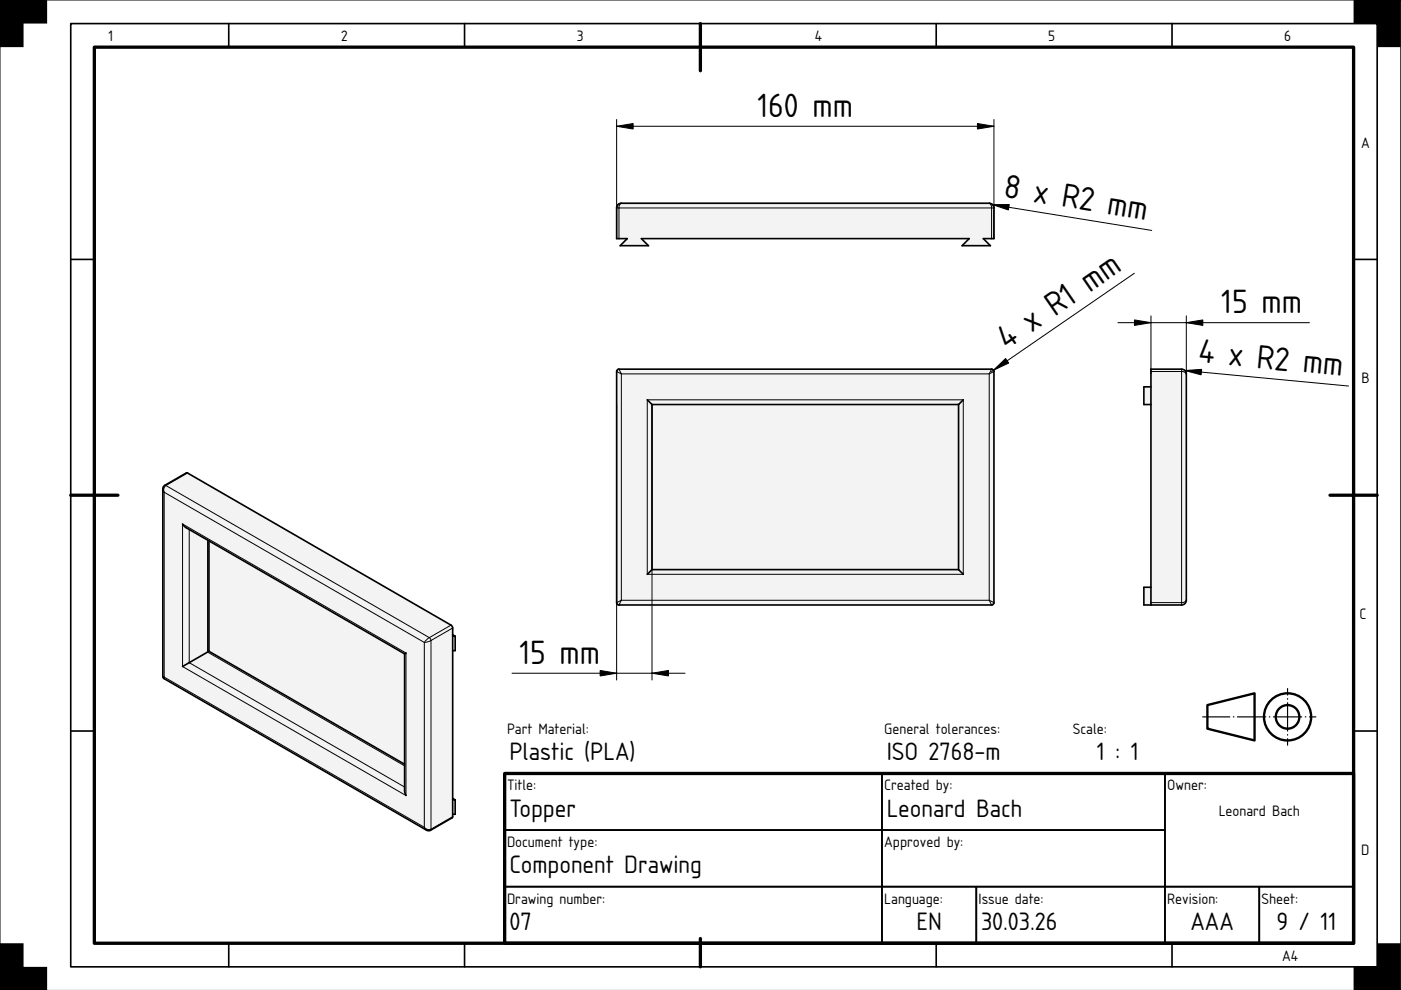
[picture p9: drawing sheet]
<svg xmlns="http://www.w3.org/2000/svg" width="297mm" height="210mm" viewBox="0 0 297 210" stroke-linecap="round" stroke-linejoin="round" font-family="sans-serif">
<path d="M0 0h297v210h-297z" fill="#fff" stroke="#000" stroke-width=".21"/>
<path d="M20 10h267v190h-267zM148.5 5v10M15 105h10M282 105h10M107 164h180v36h-180zM148.5 199v6" fill="none" stroke="#000" stroke-width=".7"/>
<g fill="none" stroke="#000" stroke-width=".35">
<path d="M15 5h277v200h-277zM48.5 5v5M98.5 5v5M198.5 5v5M248.5 5v5M15 55h5M287 55h5M15 155h5M287 155h5M107 164h80v12h-80zM107 176h80v12h-80zM187 176h60v12h-60z"/>
<path d="M187 164h60v12h-60zM247 164h40v24h-40zM48.5 200v5M98.5 200v5M107 188h80v12h-80zM187 188h20v12h-20zM198.5 200v5M207 188h40v12h-40zM247 188h20v12h-20zM248.5 200v5M267 188h20v12h-20z"/>
</g>
<path d="M0 0h10v5h-5v5h-5zM287 0h10v10h-5v-5h-5zM0 200h5v5h5v5h-10zM292 200h5v10h-10v-5h5z" fill="#000"/>
<g fill="none" stroke="#000" stroke-width=".5">
<path d="M256 149.5l10-2.5v10l-10-2.5z"/>
<circle cx="273" cy="152" r="5"/>
<circle cx="273" cy="152" r="2.5"/>
</g>
<path d="M255 152h24" fill="none" stroke="#000" stroke-width=".25" stroke-dasharray="6 .7 .1 .7" stroke-dashoffset=".2"/>
<path d="M273 158v-12" fill="none" stroke="#000" stroke-width=".25" stroke-dasharray="6 .7 .1 .7" stroke-dashoffset="4.6"/>
<g fill="#f1f3f5">
<path d="M130.8 78.5l.4-.2h79.3l.2 .5v49.2l-.5 .3-79.2-.1-.3-.4z" fill-rule="evenodd"/>
<path d="M131.7 79.3h78v48h-78z" fill-rule="evenodd"/>
<path d="M137.2 84.8h67v37h-67z" fill-rule="evenodd"/>
<path d="M138.2 85.8h65v35h-65z" fill-rule="evenodd"/>
<path d="M131.2 78.3h79l-.5 1h-78z" fill-rule="evenodd"/>
<path d="M131.7 127.3h78l.5 1h-79z" fill-rule="evenodd"/>
<path d="M137.2 84.8h67l-1 1h-65z" fill-rule="evenodd"/>
<path d="M138.2 120.8h65l1 1h-67z" fill-rule="evenodd"/>
<path d="M209.7 79.3l1-.5v49l-1-.5z" fill-rule="evenodd"/>
<path d="M130.7 78.8l1 .5v48l-1 .5z" fill-rule="evenodd"/>
<path d="M137.2 84.8l1 1v35l-1 1z" fill-rule="evenodd"/>
<path d="M204.2 84.8v37l-1-1v-35z" fill-rule="evenodd"/>
<path d="M130.7 127.8l1-.5-.5 1-.2-.1z" fill-rule="evenodd"/>
<path d="M130.8 78.5l.4-.2 .5 1-1-.5z" fill-rule="evenodd"/>
<path d="M210.2 78.3h.3l.2 .5-1 .5z" fill-rule="evenodd"/>
<path d="M209.7 127.3l1 .5-.2 .4-.3 .1z" fill-rule="evenodd"/>
</g>
<path d="M130.8 78.5l.4-.2h79.3l.2 .5v49.2l-.5 .3-79.2-.1-.3-.4zM137.2 84.8l1 1M138.2 85.8h65M138.2 85.8v35M203.2 85.8v35M204.2 84.8l-1 1M138.2 120.8l-1 1M138.2 120.8h65M203.2 120.8l1 1" fill="none" stroke="#000" stroke-width=".35"/>
<g fill="none" stroke="#000" stroke-width=".21">
<path d="M240.5 57.9l-30.3 20.9M130.8 78.5l.4-.2 .5 1-1-.5zM131.7 79.3v48M131.7 79.3h78M209.7 79.3v48M210.2 78.3l.5 .2v.3l-1 .5zM130.7 85.8v58.4M137.2 84.8h67v37h-67zM138.2 85.8v58.4M130.7 127.8l1-.5-.5 1-.4-.3zM131.7 127.3h78M209.7 127.3l1 .5v.2l-.5 .3z"/>
<path d="M108.6 142.7h36.6"/>
</g>
<path d="M210.6 78.5l2.6-2.5 .7 1zM127.2 142.2l3.5 .5-3.5 .6zM138.2 142.7l3.5-.5v1.1z" fill="#000" stroke="#000" stroke-width=".21"/>
<g fill="#f1f3f5">
<path d="M131 43.4l.7-.3h78a1 1 0 0 1 1 1v6.5h-2.2l1.5 1.5h-6l1.5-1.5h-69.5l1.5 1.5h-6l1.5-1.5h-2.3v-6.5z" fill-rule="evenodd"/>
<path d="M131.2 44.1h79v6.5h-1.7l1.5 1.5h-6l1.5-1.5h-69.5l1.5 1.5h-6l1.5-1.5h-1.8z" fill-rule="evenodd"/>
<path d="M131.5 43.3l.2-.2h78a1.02 1.02 0 0 1 .5 1h-79z" fill-rule="evenodd"/>
<path d="M130.7 44.1h.5v6.5h-.5z" fill-rule="evenodd"/>
<path d="M210.2 44.1h.5v6.5h-.5z" fill-rule="evenodd"/>
<path d="M209.7 43.1a1 1 0 0 1 1 1h-.5a1.02 1.02 0 0 0-.5-1z" fill-rule="evenodd"/>
<path d="M131 43.4l.7-.3a1.02 1.02 0 0 0-.5 1h-.5z" fill-rule="evenodd"/>
</g>
<path d="M131 43.4l.7-.3h78a1 1 0 0 1 1 1v6.5h-2.2l1.5 1.5h-6l1.5-1.5h-69.5l1.5 1.5h-6l1.5-1.5h-2.3v-6.5z" fill="none" stroke="#000" stroke-width=".35"/>
<path d="M130.7 26.8h80M130.7 25.3v25.3M210.7 25.3v25.3M131.2 50.6v-6.5a1.02 1.02 0 0 1 .5-1 1 1 0 0 0-1 1h80a1 1 0 0 0-1-1 1.02 1.02 0 0 1 .5 1v6.5M210.4 43.4l33.8 5.5" fill="none" stroke="#000" stroke-width=".21"/>
<path d="M130.7 26.8l3.5-.6v1.2zM207.2 26.2l3.5 .6-3.5 .6zM210.4 43.4h3.6l-.2 1.1z" fill="#000" stroke="#000" stroke-width=".21"/>
<g fill="#f1f3f5">
<path d="M34.8 103l4.7-2.7h.3l56 32.4 .2 .5v1.4l.5 .3v3h-.5v31.4l.5 .3v3h-.5l-.1 .8-4.7 2.7-.8-.1-55.8-32.2-.1-.4v-39.7z" fill-rule="evenodd"/>
<path d="M34.8 104.4l55.2 31.8v39.2l-55.2-31.8z" fill-rule="evenodd"/>
<path d="M38.7 111.1l47.4 27.4v30.2l-47.4-27.4z" fill-rule="evenodd"/>
<path d="M44.3 114.7l41.5 23.9v23.4l-41.5-23.9z" fill-rule="evenodd"/>
<path d="M35.2 102.9l4.6-2.6 55.8 32.2-4.6 2.7z" fill-rule="evenodd"/>
<path d="M40.1 140.5l3.9-2.2 41.8 24.1v4.5z" fill-rule="evenodd"/>
<path d="M91.4 135.8l4.6-2.6v40l-4.6 2.6z" fill-rule="evenodd"/>
<path d="M40.1 112.3l3.9 2.2v23.8l-3.9 2.2z" fill-rule="evenodd"/>
<path d="M35.2 102.9l55.8 32.3-1 1-55.2-31.8a1.19 1.19 0 0 1 .4-1.5z" fill-rule="evenodd"/>
<path d="M38.7 141.3l1.4-.8 45.7 26.4v1l.3 .8z" fill-rule="evenodd"/>
<path d="M90 136.2l1.4-.4v40a1.19 1.19 0 0 1-1.4-.4z" fill-rule="evenodd"/>
<path d="M38.7 111.1l.5 .6 .9 .6v28.2l-1.4 .8z" fill-rule="evenodd"/>
<path d="M34.8 143.6l55.2 31.8 .4 .6-55.6-32.1z" fill-rule="evenodd"/>
<path d="M38.7 111.1l47.4 27.4-.3 .1-46.4-26.7z" fill-rule="evenodd"/>
<path d="M44 138.3l.3-.2 41.5 23.9v.4z" fill-rule="evenodd"/>
<path d="M34.5 103.7l.3 .7v39.2l-.3-.2z" fill-rule="evenodd"/>
<path d="M85.8 138.6l.3-.1v30.2l-.3-1z" fill-rule="evenodd"/>
</g>
<path d="M44.2 114.5v23.8" fill="none" stroke="#f1f3f5" stroke-width=".29"/>
<g fill="#f1f3f5">
<path d="M96 134.6l.5 .3h-.5z"/>
<path d="M96 169.3l.5 .3h-.5z"/>
<path d="M91 135.2l4.6-2.7 .3 .4 .1 .3-4.6 2.6z" fill-rule="evenodd"/>
<path d="M96 134.9h.5v3h-.5z" fill-rule="evenodd"/>
<path d="M96 169.6h.5v3h-.5z" fill-rule="evenodd"/>
<path d="M34.9 102.9l4.6-2.6h.3l-4.6 2.6z" fill-rule="evenodd"/>
<path d="M91.4 175.8l4.6-2.6-.1 .2-4.6 2.6z" fill-rule="evenodd"/>
<path d="M90.4 135.6l.6-.4 .4 .6-1.4 .4z" fill-rule="evenodd"/>
<path d="M90 175.4a1.19 1.19 0 0 0 1.4 .4 .76 .76 0 0 1-.9 .3 .76 .76 0 0 1-.5-.7z" fill-rule="evenodd"/>
<path d="M34.8 103l.4-.1a1.19 1.19 0 0 0-.4 1.5l-.3-.7z" fill-rule="evenodd"/>
<path d="M34.5 143.4l.3 .2v.3z" fill-rule="evenodd"/>
</g>
<g fill="none" stroke="#000" stroke-width=".35">
<path d="M34.8 103l4.7-2.7h.3l56 32.4 .2 .5-.1 40.2-4.7 2.7-.8-.1-55.8-32.2-.1-.4v-39.7zM38.7 111.1l.7 .8 46.4 26.7M44.3 114.7v23.4M44.3 138.1l-5.6 3.2M44.3 138.1l41.5 23.9M85.8 138.6v29.1l.3 1M86.1 138.5l-.3 .1M96 134.9h.5M96 134.6l.5 .3M96.5 134.9v3h-.5M96 169.6h.5M96 169.3l.5 .3"/>
<path d="M96.5 169.6v3h-.5"/>
</g>
<g fill="none" stroke="#000" stroke-width=".21">
<path d="M34.5 103.7l.3 .7M34.8 104.4v39.2M34.8 104.4l55.2 31.8M34.9 102.9h.3M35.2 102.9a1.19 1.19 0 0 0-.4 1.5M35.2 102.9l55.8 32.3M38.7 111.1l47.4 27.4v30.2l-47.4-27.4zM39.8 100.3l-4.6 2.6M40.1 112.3v28.2l45.7 26.4M44 114.5v23.8l41.8 24.1M90 136.2v39.2M91 135.2l.4 .6"/>
<path d="M91 135.2l-1 1M91.4 135.8l-1.4 .4M91.4 135.8v40M95.6 132.5l-4.6 2.7M96 133.2l-4.6 2.6M34.5 143.4l.3 .2M34.8 143.6v.3M34.8 143.6l55.2 31.8M90 175.4l.4 .6M90 175.4a1.19 1.19 0 0 0 1.4 .4M91.4 175.8l-.1 .2M96 173.2l-4.6 2.6"/>
</g>
<g fill="#f1f3f5">
<path d="M244 78.3h6.5a1 1 0 0 1 1 1v48a1 1 0 0 1-1 1h-8v-3.8h1.5v-38.7h-1.5v-3.8h1.5z" fill-rule="evenodd"/>
<path d="M244 78.8h6.5v49h-6.5z" fill-rule="evenodd"/>
<path d="M250.5 78.8a1.02 1.02 0 0 1 1 .5v48a1.02 1.02 0 0 1-1 .5z" fill-rule="evenodd"/>
<path d="M242.5 82h1.5v3.8h-1.5z" fill-rule="evenodd"/>
<path d="M242.5 124.5h1.5v3.8h-1.5z" fill-rule="evenodd"/>
<path d="M244 127.8h6.5v.5h-6.5z" fill-rule="evenodd"/>
<path d="M244 78.3h6.5v.5h-6.5z" fill-rule="evenodd"/>
<path d="M250.5 78.3a1 1 0 0 1 1 1 1.02 1.02 0 0 0-1-.5z" fill-rule="evenodd"/>
<path d="M250.5 127.8a1.02 1.02 0 0 0 1-.5 1 1 0 0 1-1 1z" fill-rule="evenodd"/>
</g>
<path d="M244 82h-1.5v3.8h1.5M244 124.5h-1.5v3.8h8a1 1 0 0 0 1-1v-48a1 1 0 0 0-1-1h-6.5v50" fill="none" stroke="#000" stroke-width=".35"/>
<path d="M237 68.4h40.6M244 67v12.3M250.5 78.3v50M251.2 78.6l34.7 3.3M251.5 67v12.3a1.02 1.02 0 0 0-1-.5h-6.5M251.5 127.3a1.02 1.02 0 0 1-1 .5h-6.5" fill="none" stroke="#000" stroke-width=".21"/>
<path d="M240.5 67.8l3.5 .6-3.5 .6zM251.2 78.6l3.6-.3-.1 1.2zM251.5 68.4l3.5-.6v1.2z" fill="#000" stroke="#000" stroke-width=".21"/>
<g font-size="6.7">
<text x="160.6" y="24.8">160 mm</text>
<text x="212.6" y="41.7" transform="rotate(9 212.6 41.7)">8 x R2 mm</text>
<text x="258.9" y="66.4">15 mm</text>
<text x="213.5" y="74.1" transform="rotate(-35 213.5 74.1)">4 x R1 mm</text>
<text x="254" y="76.8" transform="rotate(5 254 76.8)">4 x R2 mm</text>
<text x="110.1" y="140.8">15 mm</text>
</g>
<g font-size="5">
<text x="108" y="161.2">Plastic (PLA)</text>
<text x="188" y="161.2">ISO 2768-m</text>
<text x="232.6" y="161.2">1 : 1</text>
<text x="108" y="173.2">Topper</text>
<text x="188" y="173.2">Leonard Bach</text>
<text x="108" y="185.2">Component Drawing</text>
<text x="108" y="197.2">07</text>
<text x="194.3" y="197.2">EN</text>
<text x="208" y="197.2">30.03.26</text>
<text x="252.4" y="197.2">AAA</text>
<text x="270.6" y="197.2">9 / 11</text>
</g>
<g font-size="3">
<text x="23" y="8.8">1</text>
<text x="72.3" y="8.8">2</text>
<text x="122.3" y="8.8">3</text>
<text x="172.7" y="8.8">4</text>
<text x="222.3" y="8.8">5</text>
<text x="272.3" y="8.8">6</text>
<text x="288.6" y="31.3">A</text>
<text x="288.6" y="81.3">B</text>
<text x="288.3" y="131.3">C</text>
<text x="107.5" y="155.6">Part Material:</text>
<text x="187.5" y="155.6">General tolerances:</text>
<text x="227.5" y="155.6">Scale:</text>
<text x="107.5" y="167.6">Title:</text>
<text x="187.5" y="167.6">Created by:</text>
<text x="247.5" y="167.6">Owner:</text>
<text x="258.4" y="173.1">Leonard Bach</text>
<text x="107.5" y="179.6">Document type:</text>
<text x="187.5" y="179.6">Approved by:</text>
<text x="288.6" y="181.3">D</text>
<text x="107.5" y="191.6">Drawing number:</text>
<text x="187.5" y="191.6">Language:</text>
<text x="207.5" y="191.6">Issue date:</text>
<text x="247.5" y="191.6">Revision:</text>
<text x="267.5" y="191.6">Sheet:</text>
<text x="271.8" y="203.8">A4</text>
</g>
</svg>
